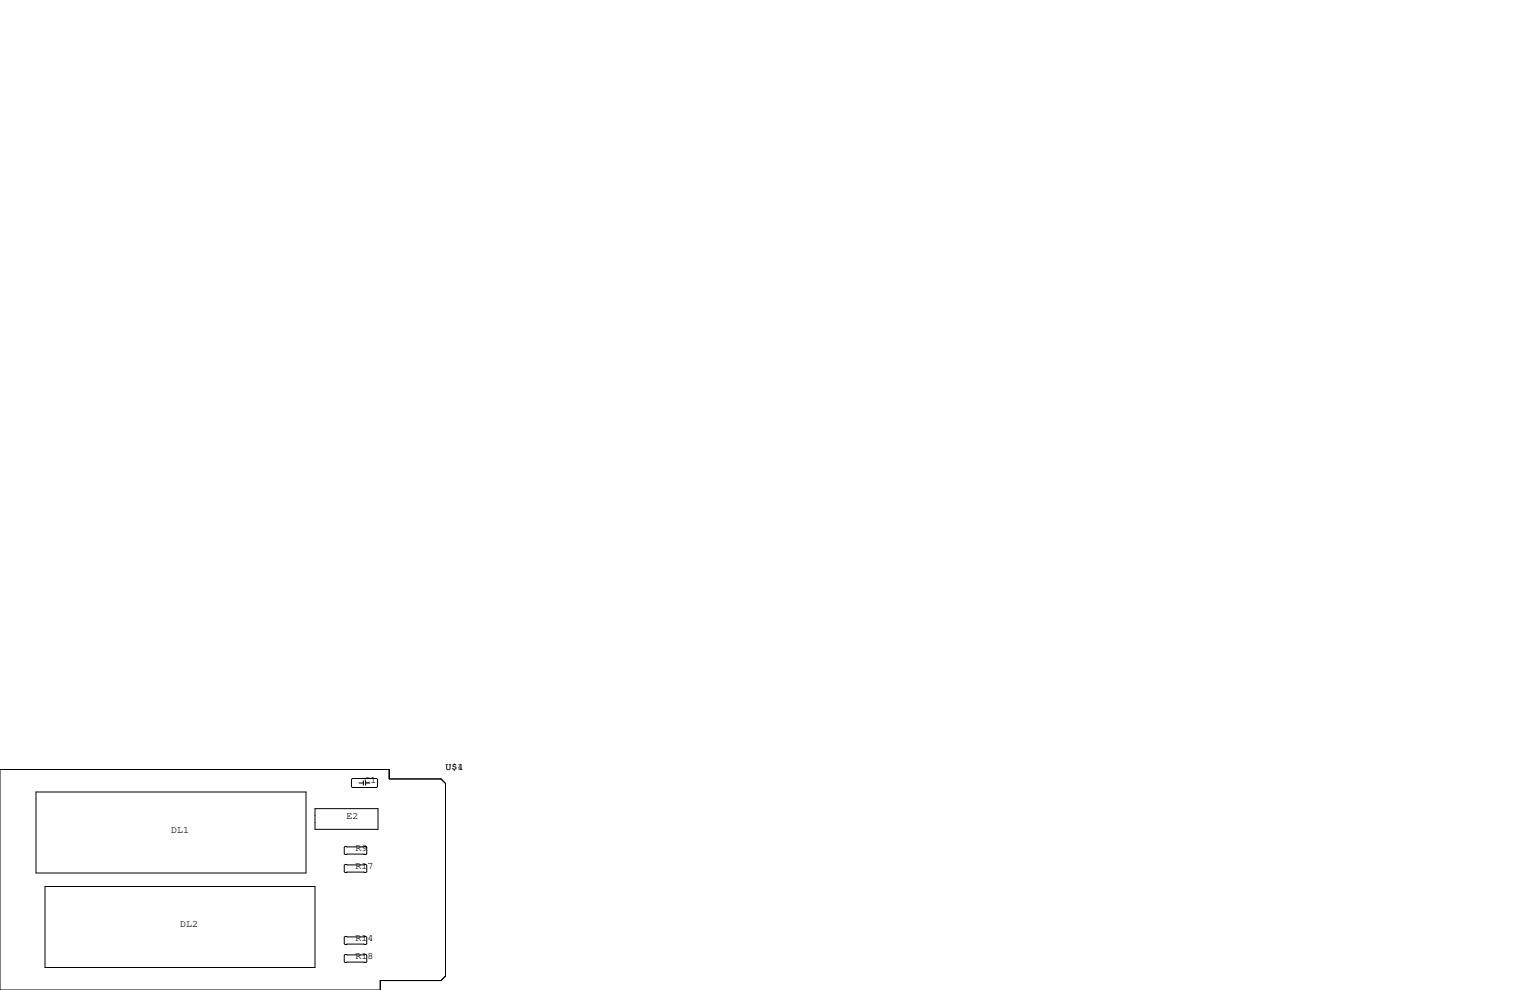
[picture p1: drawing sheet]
<svg xmlns="http://www.w3.org/2000/svg" width="432mm" height="279mm" viewBox="0 0 432 279" stroke-linecap="round" stroke-linejoin="round" font-family="sans-serif">
<g fill="none" stroke="#000" stroke-width=".28">
<path d="M0 217.2h109.9v2.6h14.6l1.2 1.3v54.4l-1.2 1.2h-17.2v2.7h-107.3zM99.2 220l.2-.3h6.9l.3 .3v2l-.3 .2h-6.9l-.2-.2zM10.2 223.5h76.2v22.9h-76.2zM88.9 228.2h17.8v5.9h-17.8zM97.4 238.9h5.9l.2 .2v1.8l-.2 .3h-5.9l-.2-.3v-1.8zM101.3 221h1.2M102.5 220.3v1.3M103.2 220.3v1.3M103.2 221h1.2M12.7 250.2h76.2v22.8h-76.2zM97.4 244h5.9l.2 .2v1.8l-.2 .3h-5.9l-.2-.3v-1.8zM97.2 264.5l.2-.2h5.9l.2 .2v1.8l-.2 .3h-5.9l-.2-.3z"/>
<path d="M97.2 269.6l.2-.2h5.9l.2 .2v1.8l-.2 .3h-5.9l-.2-.3z"/>
</g>
<g font-size="2.8">
<text x="102.9" y="221">C1</text>
<text x="125.7" y="217.2">U$1</text>
<text x="129.1" y="217.2">4</text>
<text x="97.8" y="231.1">E2</text>
<text x="48.3" y="234.9">DL1</text>
<text x="100.3" y="240">R9</text>
<text x="100.3" y="245.1">R17</text>
<text x="50.8" y="261.6">DL2</text>
<text x="100.3" y="265.4">R14</text>
<text x="100.3" y="270.5">R18</text>
</g>
</svg>
